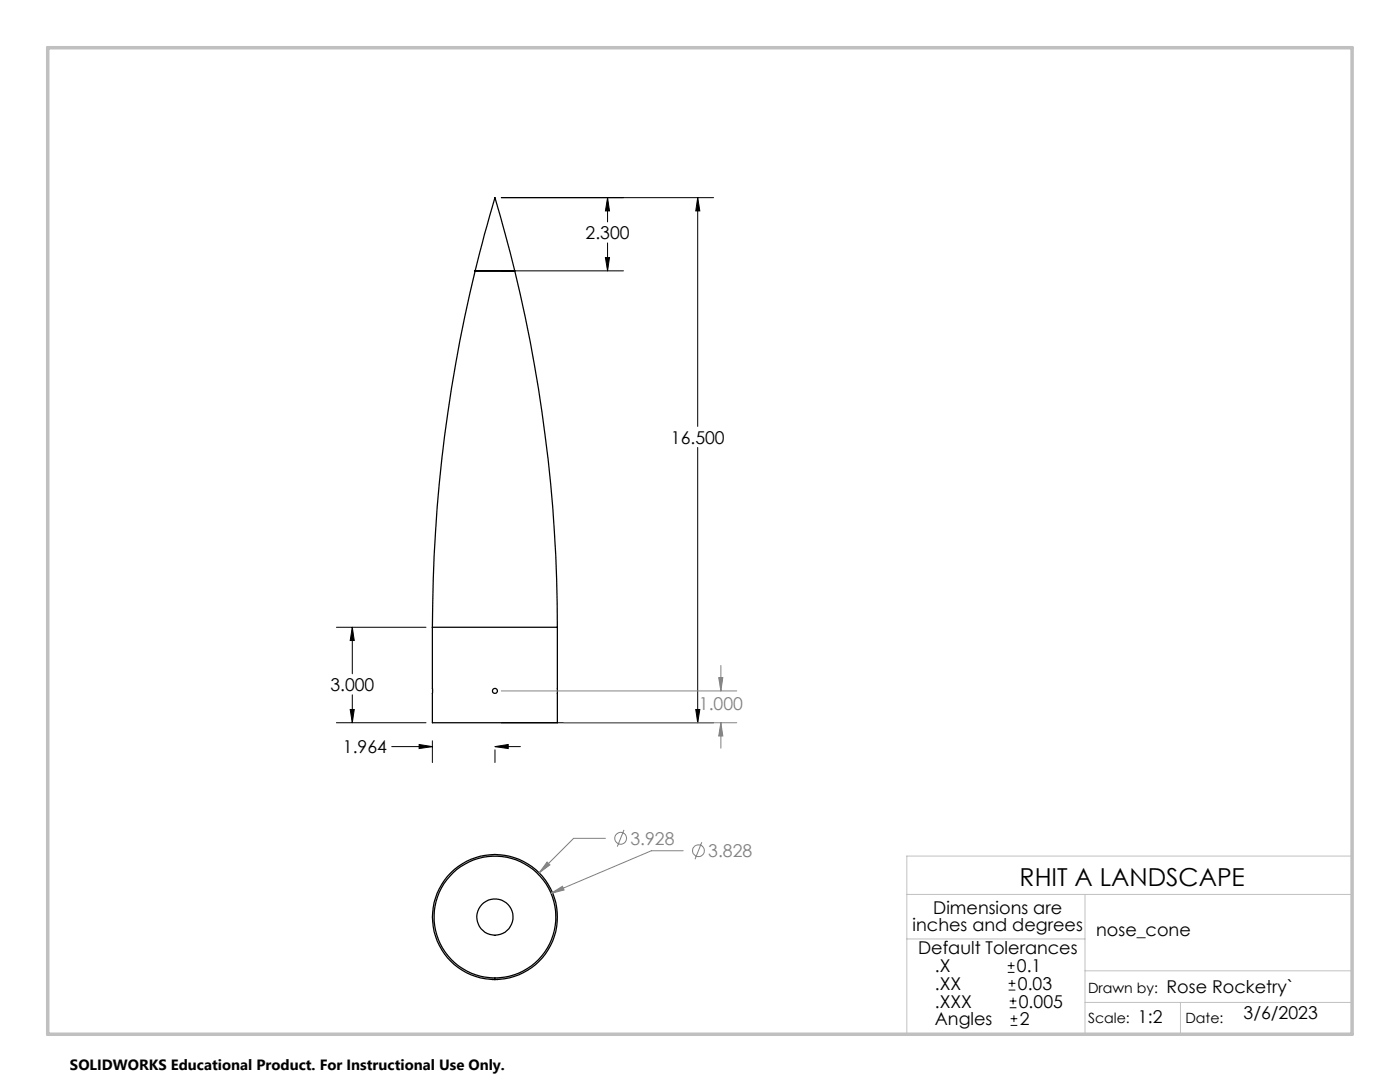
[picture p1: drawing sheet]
<svg xmlns="http://www.w3.org/2000/svg" width="279mm" height="216mm" viewBox="0 0 279 216" stroke-linecap="round" stroke-linejoin="round" font-family="sans-serif">
<g fill="none" stroke="#000" stroke-width=".25">
<path d="M94.8 54a300.5 300.5 0 0 0-8.5 71.2M94.8 54l1.9-7.3 2.1-7.3 3.9 14.6M94.8 54h7.9M102.7 54a303.1 303.1 0 0 1 8.5 71.2M86.3 125.2v19h24.9v-19M86.3 125.2h24.9M98.3 195.4v.1M99.3 195.4v.1"/>
<circle cx="98.8" cy="137.9" r=".5"/>
<circle cx="98.8" cy="183" r="12.2"/>
<circle cx="98.8" cy="183" r="3.6"/>
<circle cx="98.8" cy="183" r="12.5"/>
</g>
<g fill="none" stroke="#808080" stroke-width=".2">
<path d="M100 137.9h47M143.4 135.2h.9l-.4 2.7zM143.9 132.8v5.1M112.5 144.2h34.5M143.9 144.2l.4 2.7h-.9zM143.9 144.2v5.1M109.2 172l.5 .6-2.1 1.6zM110 178.3l2.3-1.5 .3 .8zM120.8 167.3h-6.3l-6.9 6.9M124.5 165.6l-1.3 3.3M136.3 169.8h-6.3l-20 8.5M140.1 168.1l-1.4 3.3"/>
<circle cx="123.9" cy="167.3" r="1.17"/>
<circle cx="139.4" cy="169.8" r="1.18"/>
</g>
<g fill="none" stroke="#000" stroke-width=".2">
<path d="M100 39.4h42.4M121.2 39.4l.4 2.7h-.8zM121.2 39.4v4.9M139.2 39.4l.5 2.7h-.8zM139.2 39.4v45.7M100 54h24.4M120.8 51.4h.8l-.4 2.6zM121.2 48.5v5.5M139.2 89.3v54.9M67.1 125.2h17.9M70.3 125.2v9.2M70.3 138.6v5.6"/>
<path d="M70.3 125.2l.4 2.6h-.8zM67.1 144.2h17.9M69.9 141.6h.8l-.4 2.6zM78.2 149h8.1M83.6 148.6l2.7 .4-2.7 .4zM86.3 147.8v4.4M98.8 149l2.6-.4v.8zM98.8 149.6v2.6M98.8 149h5.1M100 144.2h42.4M138.9 141.6h.8l-.5 2.6zM201.1 194h1.4"/>
<path d="M201.1 192.7h1.4M201.3 197.6h1.3M201.3 196.2h1.3M201.5 199.7h1.3M201.8 192v1.4M202 195.5v1.4M202.2 199.1v1.3M201.5 201.1h1.3M201.7 204.6h1.3M201.7 203.3h1.3M202.4 202.6v1.3"/>
</g>
<path d="M181 178.5h88.8M181 170.8h88.8v35.6h-88.8zM216.5 178.5v27.9M181 187.4h35.5M216.5 193.7h53.3M216.5 200h53.3M235.6 200v6.4" fill="none" stroke="#c0c0c0" stroke-width=".2"/>
<path d="M9.5 9.5h260.3v196.9h-260.3z" fill="none" stroke="#c0c0c0" stroke-width=".7"/>
<path d="M69.9 141.6h.8l-.4 2.6zM70.3 125.2l.4 2.6h-.8zM83.6 148.6l2.7 .4-2.7 .4zM98.8 149l2.6-.4v.8zM138.9 141.6h.8l-.5 2.6zM139.2 39.4l.5 2.7h-.8zM120.8 51.4h.8l-.4 2.6zM121.2 39.4l.4 2.7h-.8z" fill="#000"/>
<path d="M143.4 135.2h.9l-.4 2.7zM143.9 144.2l.4 2.7h-.9zM109.2 172l-1.6 2.2 2.1-1.6zM110 178.3l2.6-.7-.3-.8z" fill="#808080"/>
<text font-size="4.9" x="203.5" y="176.7">RHIT A LANDSCAPE</text>
<g font-size="3.5">
<text x="116.9" y="47.7">2.300</text>
<text x="133.9" y="88.5">16.500</text>
<text x="65.9" y="137.9">3.000</text>
<text x="68.4" y="150.3">1.964</text>
<text x="182.1" y="185.9">inches and degrees</text>
<text x="186.3" y="182.3">Dimensions are</text>
<text x="183.2" y="190.3">Default Tolerances</text>
<text x="218.8" y="186.8">nose_cone</text>
<text x="186.6" y="197.5">.XX</text>
<text x="186.6" y="194">.X</text>
<text x="202.9" y="194">0.1</text>
<text x="203.1" y="197.5">0.03</text>
<text x="186.6" y="201.1">.XXX</text>
<text x="203.3" y="201.1">0.005</text>
<text x="232.8" y="198.1">Rose Rocketry`</text>
<text x="248.2" y="203.3">3/6/2023</text>
<text x="186.6" y="204.6">Angles</text>
<text x="203.5" y="204.6">2</text>
<text x="227.1" y="204.1">1:2</text>
</g>
<g font-size="3.5" fill="#808080">
<text x="139.5" y="141.8">1.000</text>
<text x="125.8" y="168.6">3.928</text>
<text x="141.4" y="171.1">3.828</text>
</g>
<text font-size="3" x="14" y="213.5">SOLIDWORKS Educational Product. For Instructional Use Only.</text>
<g font-size="2.8">
<text x="217.2" y="198.1">Drawn by:</text>
<text x="217.2" y="204.1">Scale:</text>
<text x="236.6" y="204.1">Date:</text>
</g>
</svg>
